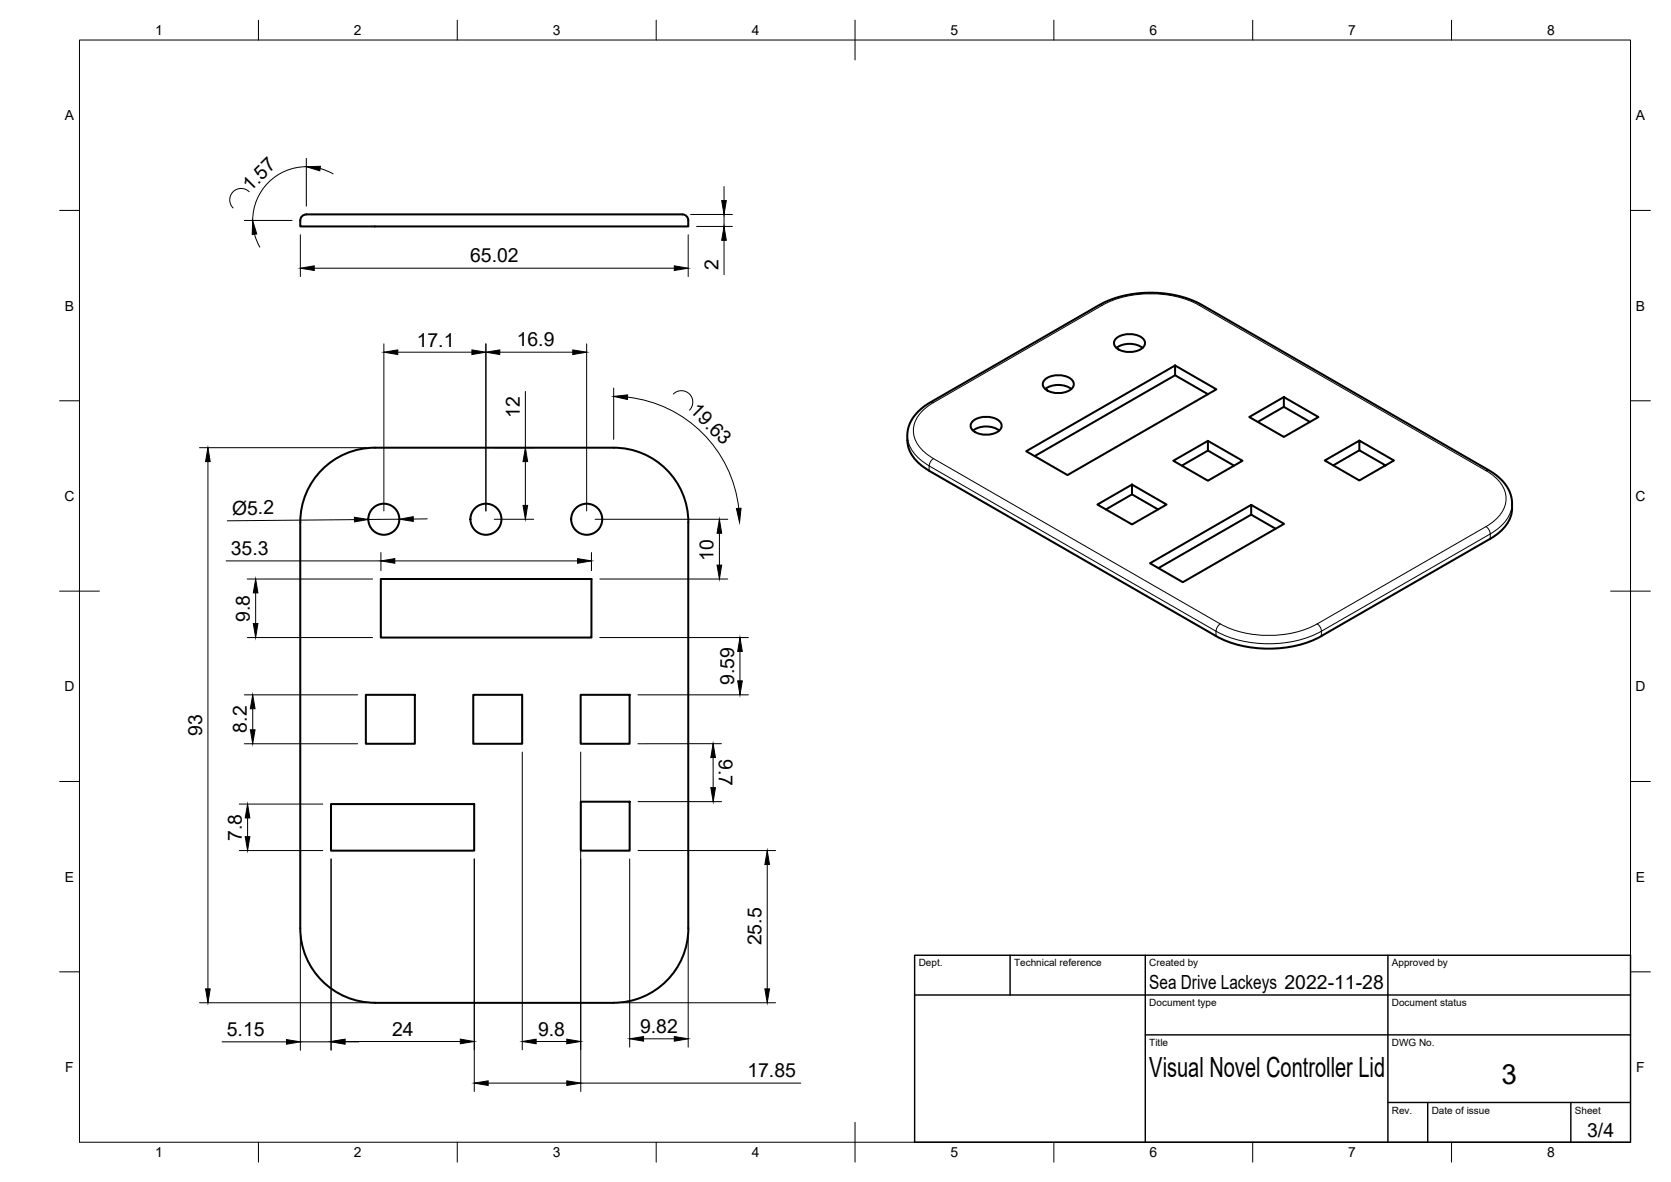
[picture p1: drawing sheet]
<svg xmlns="http://www.w3.org/2000/svg" width="420mm" height="297mm" viewBox="0 0 420 297" stroke-linecap="round" stroke-linejoin="round" font-family="sans-serif">
<!-- layer: Visible -->
<g fill="none" stroke="#000" stroke-width=".51">
<path d="M75.8 54.5a3.8 3.8 0 0 1 3.1-.6h91.7a2.29 2.29 0 0 1 2.4 1l.1 2h-97.6a3.5 3.5 0 0 1 .3-2.4zM262.8 95.4a5.4 5.4 0 0 1 7 .4 1.89 1.89 0 0 1-1.6 2.6 5.4 5.4 0 0 1-5.8-1.1 1.47 1.47 0 0 1 .4-1.9zM262.8 97.8a5.7 5.7 0 0 1 6.6 0M280.7 85a5.4 5.4 0 0 1 7 .5 1.89 1.89 0 0 1-1.5 2.6 5.4 5.4 0 0 1-5.9-1.2 1.47 1.47 0 0 1 .4-1.9zM280.7 87.4a5.7 5.7 0 0 1 6.6 0M295.5 91.8v2.5l8.2 4.8M295.5 94.3l-35.3 20.3M322.8 99.8v2.4l6.6 3.8M94.3 112.5h60a18.8 18.8 0 0 1 18.8 18.8v102a18.7 18.7 0 0 1-18.8 18.7h-60M94.3 112.5a18.8 18.8 0 0 0-18.8 18.8v102a18.8 18.8 0 0 0 18.8 18.7M228.1 110.7l.2-2.6 .7-2.2 1.2-1.8 2.5-2.2 43.8-25.3 3.7-1.6 4.1-1 4.4-.4 4.2 .2 5 1 4.2 1.8 72.6 41.8 2.6 1.9 1.7 2.1 1 2.4 .2 3M228.2 110.7a9.4 9.4 0 0 0 5.4 7.6"/>
<path d="M233.6 118.3l72.2 41.5a29.3 29.3 0 0 0 26.5 0l42.4-24.4a9.4 9.4 0 0 0 5.5-7.6M244.6 105.8a5.4 5.4 0 0 1 7.1 .5 1.89 1.89 0 0 1-1.6 2.6 5.4 5.4 0 0 1-5.8-1.2 1.47 1.47 0 0 1 .3-1.9zM244.7 108.2a5.7 5.7 0 0 1 6.5 0M258 113.4l37.5-21.6 10.4 6-37.5 21.6zM295 115.8l8.7-5 8.7 5-8.7 5zM303.7 110.8v2.4l6.6 3.8M303.7 113.2l-6.5 3.8M314.1 104.8l8.7-5 8.7 5-8.7 5zM322.8 102.2l-6.5 3.8M341.8 110.7l-8.7 5 8.7 5 8.7-5-8.7-5v2.5l6.6 3.8M341.8 113.2l-6.6 3.8M275.9 126.8l8.7-5 8.7 5-8.7 5z"/>
<path d="M284.6 121.8v2.4l6.6 3.8M284.6 124.2l-6.5 3.8M314.6 126.9v2.4l6.1 3.6M314.6 129.3l-23.3 13.5M95.8 145.5h52.9v14.7h-52.9zM289.2 141.5l25.4-14.6 8.3 4.7-25.5 14.7zM92 174.6h12.3v12.3h-12.3zM119 174.6h12.3v12.3h-12.3zM146 174.6h12.3v12.3h-12.3zM83.2 202.1h36v11.7h-36zM146 201.5h12.3v12.3h-12.3z"/>
<circle cx="96.5" cy="130.5" r="3.9"/>
<circle cx="122.2" cy="130.5" r="3.9"/>
<circle cx="147.5" cy="130.5" r="3.9"/>
</g>
<!-- layer: Visible Narrow -->
<g fill="none" stroke="#000" stroke-width=".25">
<path d="M276.4 76.7h.7M277.1 76.7l-42.4 24.5-.7-.1M277.1 76.7a27 27 0 0 1 24.4 0M301.5 76.7l72.1 41.6M302.3 76.7h-.8M228.2 109.4a9.3 9.3 0 0 0 5.5 7.7l.2-.9 .8-1M233.6 118.3v-1.2l72.2 41.5v1.2M234.7 115.2l72.1 41.6M234.7 101.2a8.3 8.3 0 0 0-5 7.5 8.6 8.6 0 0 0 5 6.5M373.6 118.3a8.3 8.3 0 0 1 5.1 7.5 8.6 8.6 0 0 1-5.1 6.5M374.4 118.2l-.8 .1M373.6 132.3l-42.4 24.5"/>
<path d="M374.7 135.4v-1.2l-42.4 24.4v1.2M380.2 126.5a9.3 9.3 0 0 1-5.5 7.7l-.2-.9-.9-1M306.8 156.8a27 27 0 0 0 24.4 0M306.8 156.8l-.8 1-.2 .8a29.3 29.3 0 0 0 26.5 0l-.5-1.2-.6-.6"/>
</g>
<!-- layer: BORDER -->
<g fill="none" stroke="#000" stroke-width=".25">
<path d="M20 10.1h390v276.9h-390zM65 5.1v5M115 5.1v5M165 5.1v5M215 5.1v10M265 5.1v5M315 5.1v5M365 5.1v5M15 52.9h5M410 52.9h5M15 100.7h5M410 100.7h5"/>
<path d="M15 148.6h10M405 148.6h10M15 196.4h5M410 196.4h5M15 244.2h5M410 244.2h5M65 287v5M115 287v5M165 287v5M215 282.1v9.9M265 287v5M315 287v5"/>
<path d="M365 287v5"/>
</g>
<!-- layer: TITLEBLOCK -->
<path d="M230 240.1h180v46.9h-180zM230 250h180M254 240.1v9.9M288 240.1v46.9M349 240.1v46.9M288 260.1h122M349 277.1h61M359 277.1v9.9M395 277.1v9.9" fill="none" stroke="#000" stroke-width=".36"/>
<!-- layer: FD_Dimensions -->
<g fill="none" stroke="#000" stroke-width=".25">
<path d="M77 39.8v12M61.4 55.4h12M62.7 48.2a2.87 2.87 0 0 0-4.1 0 2.87 2.87 0 0 0 0 4.1M64 58.9l1.3 3.2M75.5 59v10.5M77 41.9a13.5 13.5 0 0 0-13.5 13.5M80.5 42.4l3.2 1.3M173 59v10.5M173.7 53.9h10.4M175.2 56.9h8.9M182.1 46.9v3.5M182.1 53.9v3"/>
<path d="M79 67.4h90.5M182.1 60.4v8.6M96.5 86.4v42M100 88.5h18.7M122.2 86.4v42M125.7 88.5h18.3M132.1 98.4v14.1M147.5 86.4v42M154.3 97.5v12.9M157.8 99.8a31.6 31.6 0 0 1 28 28M169.3 99a2.87 2.87 0 0 1 4.1 0 2.87 2.87 0 0 1 0 4.1M50.2 112.5h42"/>
<path d="M52.3 116v132.5M124.4 112.5h9.8M132.1 116v11M89.1 130.6l-32 .3M95.8 138.9v4.5M100.4 130.5h-7.8M107.4 130.4h-3.5M124.3 130.5h9.9M148.7 138.9v4.5M149.6 130.5h33.4M180.9 134v8M56.9 141h38.9"/>
<path d="M62.2 145.5h31.5M64.3 149v7.7M99.3 141h45.9M150.8 145.5h32.2M61.4 174.6h28.5M62.2 160.2h31.5M63.5 178.1v5.3M150.8 160.2h37.4M160.4 174.6h27.8M186.1 163.7v7.4M61.4 186.9h28.5M131.3 189v74.8"/>
<path d="M146 189v85.3M179.3 190.4v7.5M181.4 186.9h-21M60.2 213.7h21M60.2 202.1h21M62.3 205.6v4.7M83.2 215.9v48M119.3 215.9v58.4M158.3 215.9v47.3M160.4 213.7h34.6M160.4 201.5h21M192.9 217.3v31.2"/>
<path d="M75.5 235.4v28.5M173 235.4v27.8M50.2 252h42M156.4 252h38.6M55.8 261.8h16.2M75.5 261.8h7.7M86.7 261.7h29M86.7 261.8h3.6M122.7 272.2h19.8M134.8 261.7h7.7M146 272.2h55.4M161.8 261.1h7.7"/>
</g>
<g fill="#000" stroke="#000" stroke-width=".25">
<path d="M63.5 55.4l1.1 3.4-1.2 .1zM77 41.9l3.6-.1-.2 1.1zM181.5 50.4h1.1l-.5 3.5zM75.5 67.4l3.5-.6v1.2zM169.5 66.8l3.5 .6-3.5 .6zM182.1 56.9l.5 3.5h-1.1zM96.5 88.5l3.5-.6v1.2zM118.7 87.9l3.5 .6-3.5 .6zM122.2 88.5l3.5-.6v1.2zM144 87.9l3.5 .6-3.5 .6zM52.3 112.5l.6 3.5h-1.2zM132.1 112.5l.6 3.5h-1.2z"/>
<path d="M154.3 99.6l3.5-.4v1.2zM89.1 130l3.5 .5-3.5 .7zM100.4 130.5l3.5-.7v1.2zM131.5 127h1.2l-.6 3.5zM180.9 130.5l.6 3.5h-1.2zM185.2 127.8l1.1-.1-.4 3.6zM63.7 156.7h1.2l-.6 3.5zM64.3 145.5l.6 3.5h-1.2zM95.8 141l3.5-.6v1.1zM145.2 140.4l3.5 .6-3.5 .5zM180.3 142h1.2l-.6 3.5zM63.5 174.6l.6 3.5h-1.2z"/>
<path d="M186.1 160.2l.5 3.5h-1.1zM185.5 171.1h1.1l-.5 3.5zM62.9 183.4h1.2l-.6 3.5zM179.3 186.9l.6 3.5h-1.2zM178.7 197.9h1.2l-.6 3.6zM61.7 210.3h1.1l-.5 3.4zM62.3 202.1l.5 3.5h-1.1zM192.9 213.7l.6 3.6h-1.2zM51.7 248.5h1.2l-.6 3.5zM192.3 248.5h1.2l-.6 3.5zM72 261.2l3.5 .6-3.5 .6zM83.2 261.7l3.5-.6v1.2z"/>
<path d="M83.2 261.8l3.5-.6v1.2zM115.7 261.1l3.6 .6-3.6 .6zM119.3 272.2l3.4-.6v1.2zM131.3 261.7l3.5-.6v1.2zM142.5 271.6l3.5 .6-3.5 .6zM142.5 261.1l3.5 .6-3.5 .6zM158.3 261.1l3.5-.6v1.1zM169.5 260.5l3.5 .6-3.5 .5z"/>
</g>
<g font-size="7">
<text x="289" y="270.6">Visual Novel Controller Lid</text>
<text x="377.5" y="272.3">3</text>
</g>
<g font-size="4.9">
<text x="63" y="48.3" transform="rotate(-45 63 48.3)">1.57</text>
<text x="118.2" y="65.9">65.02</text>
<text x="180.7" y="67.8" transform="rotate(-90 180.7 67.8)">2</text>
<text x="104.8" y="87.1">17.1</text>
<text x="129.9" y="87">16.9</text>
<text x="130.7" y="105" transform="rotate(-90 130.7 105)">12</text>
<text x="173.3" y="103.4" transform="rotate(45 173.3 103.4)">19.63</text>
<text x="58.3" y="129.3" transform="rotate(-1 58.3 129.3)">Ø5.2</text>
<text x="58" y="139.5">35.3</text>
<text x="179.4" y="140.9" transform="rotate(-90 179.4 140.9)">10</text>
<text x="62.8" y="156.3" transform="rotate(-90 62.8 156.3)">9.8</text>
<text x="184.6" y="172.2" transform="rotate(-90 184.6 172.2)">9.59</text>
<text x="50.8" y="185" transform="rotate(-90 50.8 185)">93</text>
<text x="62.1" y="184.1" transform="rotate(-90 62.1 184.1)">8.2</text>
<text x="180.8" y="190.8" transform="rotate(90 180.8 190.8)">9.7</text>
<text x="60.8" y="211.3" transform="rotate(-90 60.8 211.3)">7.8</text>
<text x="191.5" y="237.6" transform="rotate(-90 191.5 237.6)">25.5</text>
<text x="289" y="248.5">Sea Drive Lackeys 2022-11-28</text>
<text x="57" y="260.4">5.15</text>
<text x="98.6" y="260.3">24</text>
<text x="135.3" y="260.3">9.8</text>
<text x="161" y="259.6">9.82</text>
<text x="187.9" y="270.7">17.85</text>
<text x="399.1" y="285.7">3/4</text>
</g>
<g font-size="3.5">
<text x="39" y="8.8">1</text>
<text x="89" y="8.8">2</text>
<text x="139" y="8.8">3</text>
<text x="189" y="8.8">4</text>
<text x="239" y="8.8">5</text>
<text x="289" y="8.8">6</text>
<text x="339" y="8.8">7</text>
<text x="389" y="8.8">8</text>
<text x="16.3" y="30.2">A</text>
<text x="411.3" y="30.2">A</text>
<text x="16.3" y="78">B</text>
<text x="411.3" y="78">B</text>
<text x="16.2" y="125.9">C</text>
<text x="411.2" y="125.9">C</text>
<text x="16.2" y="173.7">D</text>
<text x="411.2" y="173.7">D</text>
<text x="16.3" y="221.6">E</text>
<text x="411.3" y="221.6">E</text>
<text x="16.4" y="269.4">F</text>
<text x="411.4" y="269.4">F</text>
<text x="39" y="290.8">1</text>
<text x="89" y="290.8">2</text>
<text x="139" y="290.8">3</text>
<text x="189" y="290.8">4</text>
<text x="239" y="290.8">5</text>
<text x="289" y="290.8">6</text>
<text x="339" y="290.8">7</text>
<text x="389" y="290.8">8</text>
</g>
<g font-size="2.5">
<text x="231" y="242.9">Dept.</text>
<text x="255" y="242.9">Technical reference</text>
<text x="289" y="242.9">Created by</text>
<text x="350" y="242.9">Approved by</text>
<text x="289" y="252.8">Document type</text>
<text x="350" y="252.8">Document status</text>
<text x="289" y="262.9">Title</text>
<text x="350" y="262.9">DWG No.</text>
<text x="350" y="279.9">Rev.</text>
<text x="360" y="279.9">Date of issue</text>
<text x="396" y="279.9">Sheet</text>
</g>
</svg>
